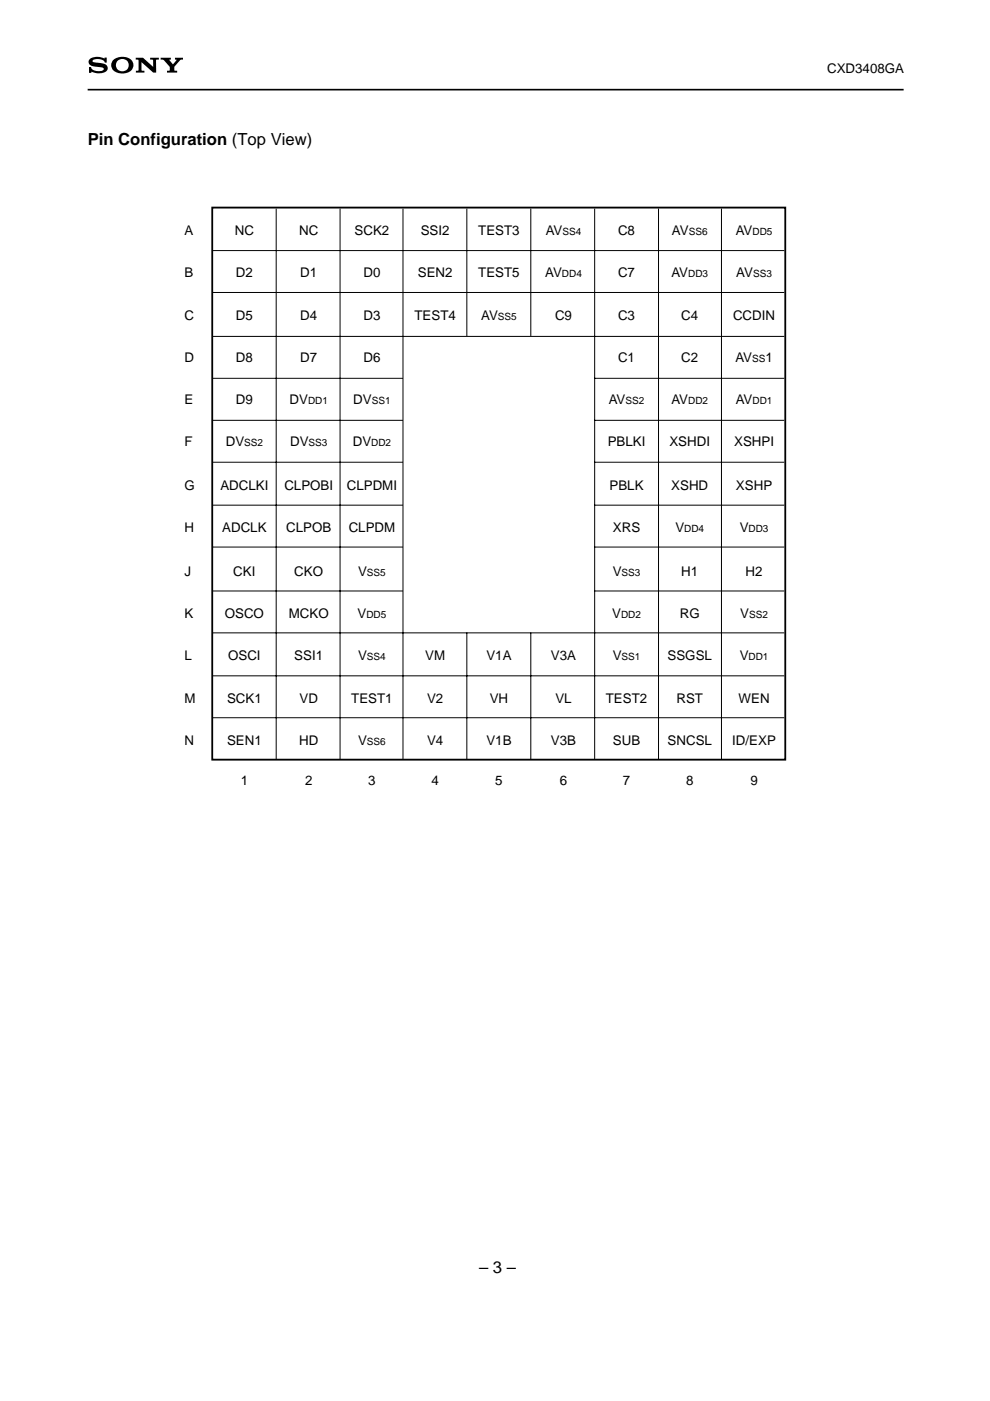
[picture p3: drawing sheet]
<svg xmlns="http://www.w3.org/2000/svg" width="210mm" height="297mm" viewBox="0 0 210 297" stroke-linecap="round" stroke-linejoin="round" font-family="sans-serif">
<path d="M19 12.6a3.4 3.4 0 0 1 3.2-.3v-.1h.4v1.1h-.4a1.74 1.74 0 0 0-2.6-.3 .67 .67 0 0 0 .8 .3h.6a1.55 1.55 0 0 1 1.8 1.2 1.78 1.78 0 0 1-2.1 1l-1.2-.3-.1 .3h-.5v-1.3h.4a1.75 1.75 0 0 0 2.4 .8l.3-.4a2.29 2.29 0 0 0-1.9-.5 1.03 1.03 0 0 1-1.1-.4 1.03 1.03 0 0 1 0-1.1zM24.1 12.7a2.83 2.83 0 0 1 4.1 .5 1.84 1.84 0 0 1-2.3 2.4v-.5a1.31 1.31 0 0 0 1.2-1.9 1.31 1.31 0 0 0-2.2-.2 1.31 1.31 0 0 0 .8 2.1h.2v.5a1.87 1.87 0 0 1-2.2-2.4zM28.8 12.2h1.5l2.2 2-.1-1.5-.6-.1v-.4h1.9v.4l-.6 .1v2.7h-.6l-2.5-2.2v1.7l.6 .1v.4h-1.8v-.4l.6-.1v-2l-.1-.2-.5-.1zM34.1 12.2h2.1v.4l-.3 .2 .8 .8 .7-.8-.3-.2v-.4h1.7v.4l-.5 .1-1.3 1.5v.7l.6 .1v.4h-2.2v-.4l.6-.1v-.5a3.1 3.1 0 0 0-1.2-1.6l-.7-.2z" fill="#000"/>
<path d="M18.6 19h173" fill="none" stroke="#000" stroke-width=".35"/>
<path d="M45 44h121.5v117.1h-121.5z" fill="none" stroke="#000" stroke-width=".39"/>
<g fill="none" stroke="#000" stroke-width=".21">
<path d="M45 53.1h121.3M58.6 44.2v116.9M72.1 44.2v116.9M85.4 44.2v116.9M99 44.2v27M112.5 44.2v27M126.1 44.2v116.9M139.6 44.2v116.9M153 44.2v116.9M45 62h121.3M45 71.3h121.3M45 80.2h40.3"/>
<path d="M45 89.1h40.3M45 98h40.3M126 80.2h40.3M126 89.1h40.3M126 98h40.3M45 107.1h40.3M45 116h40.3M126 107.1h40.3M126 116h40.3M45 125.3h40.3M45 134.2h121.3M99 134.1v27"/>
<path d="M112.5 134.1v27M126 125.3h40.3M45 143.3h121.3M45 152.2h121.3"/>
</g>
<g font-size="3.5">
<text x="18.6" y="30.7">Pin Configuration (Top View)</text>
<text x="101.6" y="269.9">– 3 –</text>
</g>
<g font-size="2.8">
<text x="175.4" y="15.5">CXD3408GA</text>
<text x="39.1" y="49.8">A</text>
<text x="49.8" y="49.8">NC</text>
<text x="63.4" y="49.8">NC</text>
<text x="75.2" y="49.8">SCK2</text>
<text x="89.2" y="49.8">SSI2</text>
<text x="101.4" y="49.8">TEST3</text>
<text x="115.7" y="49.8">AV</text>
<text x="131" y="49.8">C8</text>
<text x="142.5" y="49.8">AV</text>
<text x="156" y="49.8">AV</text>
<text x="39.1" y="58.8">B</text>
<text x="50" y="58.8">D2</text>
<text x="63.7" y="58.8">D1</text>
<text x="77.1" y="58.8">D0</text>
<text x="88.6" y="58.8">SEN2</text>
<text x="101.4" y="58.8">TEST5</text>
<text x="115.6" y="58.8">AV</text>
<text x="131" y="58.8">C7</text>
<text x="142.4" y="58.8">AV</text>
<text x="156.1" y="58.8">AV</text>
<text x="39.1" y="67.8">C</text>
<text x="50" y="67.8">D5</text>
<text x="63.7" y="67.8">D4</text>
<text x="77.1" y="67.8">D3</text>
<text x="87.9" y="67.8">TEST4</text>
<text x="102" y="67.8">AV</text>
<text x="117.7" y="67.8">C9</text>
<text x="131" y="67.8">C3</text>
<text x="144.4" y="67.8">C4</text>
<text x="155.4" y="67.8">CCDIN</text>
<text x="39.1" y="76.7">D</text>
<text x="50" y="76.7">D8</text>
<text x="63.7" y="76.7">D7</text>
<text x="77.1" y="76.7">D6</text>
<text x="131" y="76.7">C1</text>
<text x="144.4" y="76.7">C2</text>
<text x="155.9" y="76.7">AV</text>
<text x="162.3" y="76.7">1</text>
<text x="39.1" y="85.7">E</text>
<text x="50" y="85.7">D9</text>
<text x="61.4" y="85.7">DV</text>
<text x="74.9" y="85.7">DV</text>
<text x="129.1" y="85.7">AV</text>
<text x="142.4" y="85.7">AV</text>
<text x="156" y="85.7">AV</text>
<text x="39.1" y="94.6">F</text>
<text x="47.9" y="94.6">DV</text>
<text x="61.5" y="94.6">DV</text>
<text x="74.8" y="94.6">DV</text>
<text x="128.8" y="94.6">PBLKI</text>
<text x="141.9" y="94.6">XSHDI</text>
<text x="155.7" y="94.6">XSHPI</text>
<text x="39.1" y="103.8">G</text>
<text x="46.7" y="103.8">ADCLKI</text>
<text x="60.3" y="103.8">CLPOBI</text>
<text x="73.5" y="103.8">CLPDMI</text>
<text x="129.2" y="103.8">PBLK</text>
<text x="142.3" y="103.8">XSHD</text>
<text x="156" y="103.8">XSHP</text>
<text x="39.1" y="112.7">H</text>
<text x="47.1" y="112.7">ADCLK</text>
<text x="60.7" y="112.7">CLPOB</text>
<text x="73.9" y="112.7">CLPDM</text>
<text x="129.9" y="112.7">XRS</text>
<text x="143.2" y="112.7">V</text>
<text x="156.8" y="112.7">V</text>
<text x="39.1" y="122.1">J</text>
<text x="49.5" y="122.1">CKI</text>
<text x="62.4" y="122.1">CKO</text>
<text x="75.9" y="122.1">V</text>
<text x="129.9" y="122.1">V</text>
<text x="144.4" y="122.1">H1</text>
<text x="158.1" y="122.1">H2</text>
<text x="39.1" y="131.1">K</text>
<text x="47.7" y="131.1">OSCO</text>
<text x="61.2" y="131.1">MCKO</text>
<text x="75.8" y="131.1">V</text>
<text x="129.8" y="131.1">V</text>
<text x="144.1" y="131.1">RG</text>
<text x="156.9" y="131.1">V</text>
<text x="39.1" y="140">L</text>
<text x="48.4" y="140">OSCI</text>
<text x="62.4" y="140">SSI1</text>
<text x="75.9" y="140">V</text>
<text x="90.2" y="140">VM</text>
<text x="103.1" y="140">V1A</text>
<text x="116.8" y="140">V3A</text>
<text x="129.9" y="140">V</text>
<text x="141.5" y="140">SSGSL</text>
<text x="156.8" y="140">V</text>
<text x="39.1" y="148.9">M</text>
<text x="48.1" y="148.9">SCK1</text>
<text x="63.5" y="148.9">VD</text>
<text x="74.5" y="148.9">TEST1</text>
<text x="90.5" y="148.9">V2</text>
<text x="103.8" y="148.9">VH</text>
<text x="117.8" y="148.9">VL</text>
<text x="128.5" y="148.9">TEST2</text>
<text x="143.4" y="148.9">RST</text>
<text x="156.6" y="148.9">WEN</text>
<text x="39.1" y="157.9">N</text>
<text x="48.1" y="157.9">SEN1</text>
<text x="63.4" y="157.9">HD</text>
<text x="75.9" y="157.9">V</text>
<text x="90.5" y="157.9">V4</text>
<text x="103.1" y="157.9">V1B</text>
<text x="116.8" y="157.9">V3B</text>
<text x="129.9" y="157.9">SUB</text>
<text x="141.5" y="157.9">SNCSL</text>
<text x="155.3" y="157.9">ID/EXP</text>
<text x="51" y="166.4">1</text>
<text x="64.7" y="166.4">2</text>
<text x="78.1" y="166.4">3</text>
<text x="91.5" y="166.4">4</text>
<text x="105" y="166.4">5</text>
<text x="118.7" y="166.4">6</text>
<text x="132.1" y="166.4">7</text>
<text x="145.5" y="166.4">8</text>
<text x="159.1" y="166.4">9</text>
</g>
<g font-size="2.1">
<text x="119.3" y="49.8">SS4</text>
<text x="146" y="49.8">SS6</text>
<text x="159.5" y="49.8">DD5</text>
<text x="119.1" y="58.8">DD4</text>
<text x="145.9" y="58.8">DD3</text>
<text x="159.7" y="58.8">SS3</text>
<text x="105.6" y="67.8">SS5</text>
<text x="159.5" y="76.7">SS</text>
<text x="65.3" y="85.7">DD1</text>
<text x="78.8" y="85.7">SS1</text>
<text x="132.6" y="85.7">SS2</text>
<text x="145.9" y="85.7">DD2</text>
<text x="159.5" y="85.7">DD1</text>
<text x="51.8" y="94.6">SS2</text>
<text x="65.4" y="94.6">SS3</text>
<text x="78.7" y="94.6">DD2</text>
<text x="145.1" y="112.7">DD4</text>
<text x="158.7" y="112.7">DD3</text>
<text x="77.8" y="122.1">SS5</text>
<text x="131.8" y="122.1">SS3</text>
<text x="77.7" y="131.1">DD5</text>
<text x="131.7" y="131.1">DD2</text>
<text x="158.8" y="131.1">SS2</text>
<text x="77.8" y="140">SS4</text>
<text x="131.8" y="140">SS1</text>
<text x="158.7" y="140">DD1</text>
<text x="77.8" y="157.9">SS6</text>
</g>
</svg>
